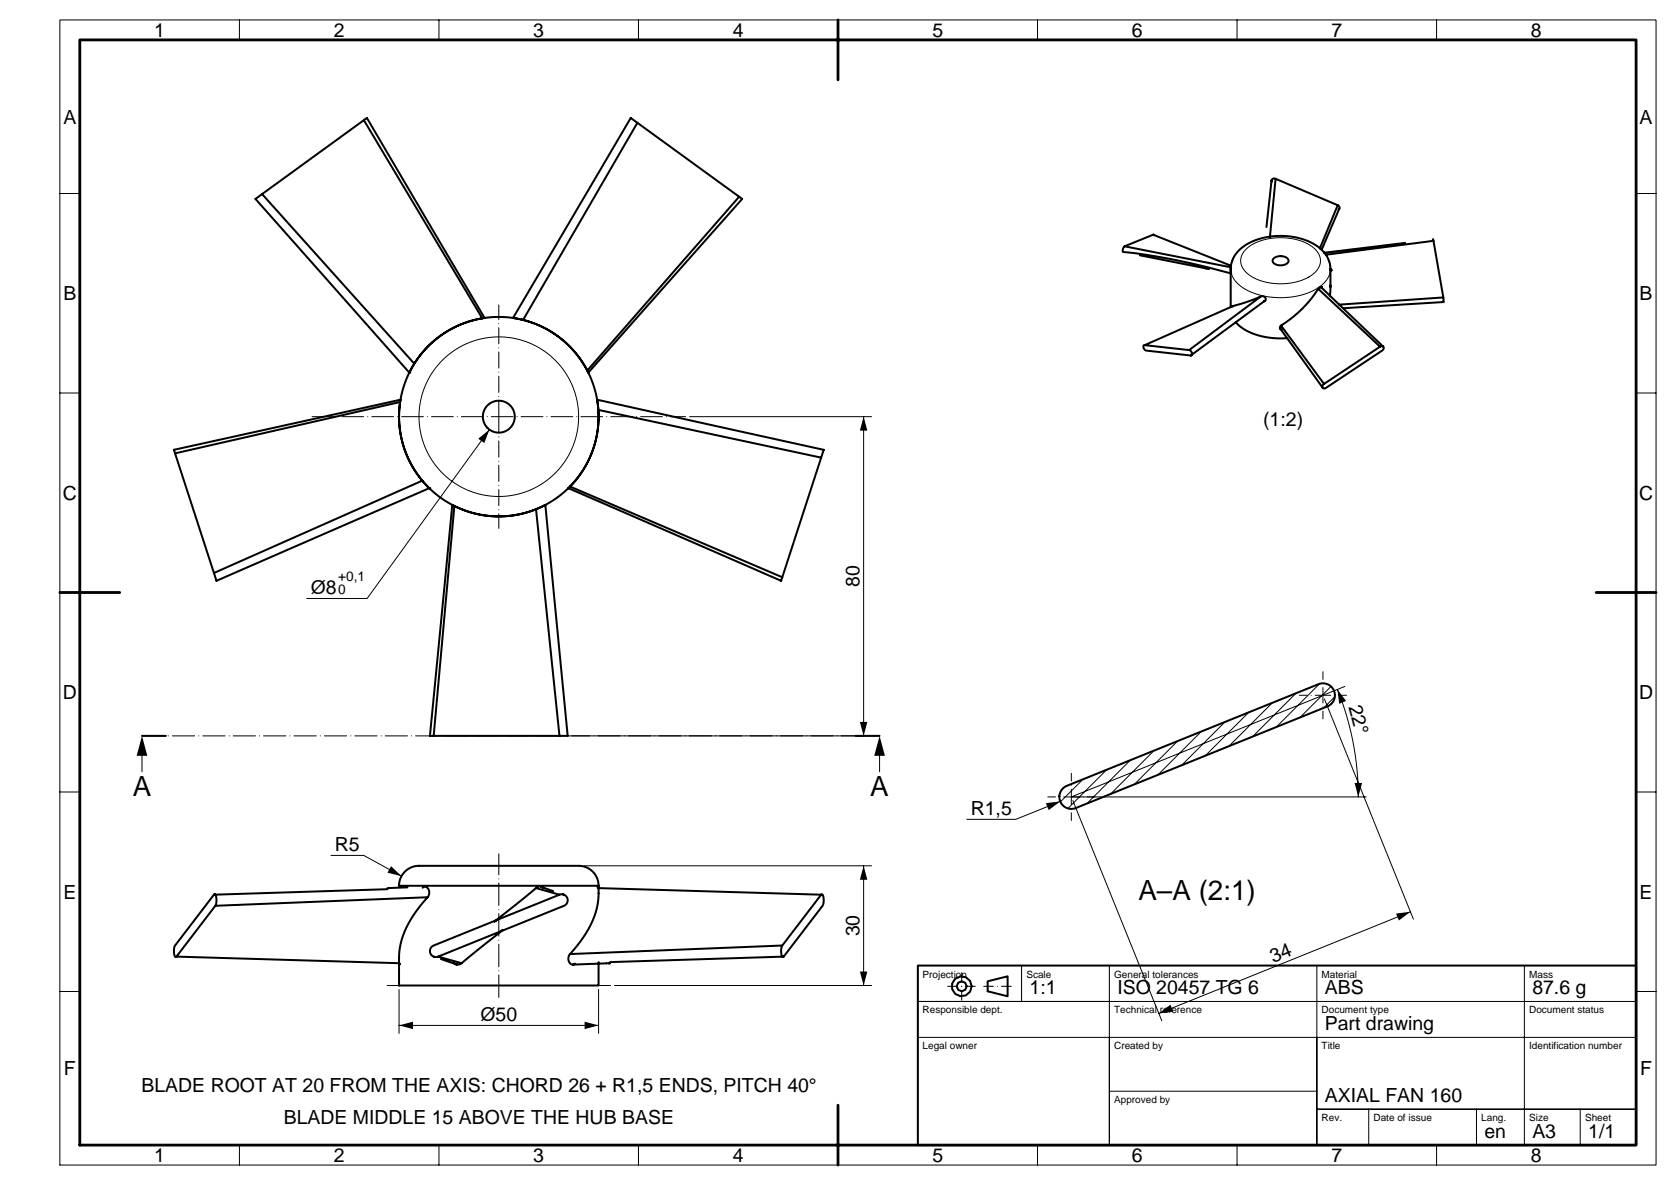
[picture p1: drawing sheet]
<svg xmlns="http://www.w3.org/2000/svg" width="420mm" height="297mm" viewBox="0 0 420 297" stroke-linecap="round" stroke-linejoin="round" font-family="sans-serif">
<g fill="#000">
<path d="M119.8 110l2.9-2.3-1.3 3.4zM216.4 104.4l1 3.5h-1.9zM335.2 172.8l2.1 2.9-1.7 .7zM35.6 184.4l1.3 5h-2.7zM215.5 180.9h1.9l-1 3.5zM220.4 184.4l1.4 5h-2.7zM339.4 196.2h1.9l-.9 3.5zM98 217.1l2.6 2.5-3.5-.9zM216.4 217l1 3.5h-1.9zM262.1 201.3l3.6-.4-2.9 2.1zM349.8 229l3.6-.5-2.8 2.2zM100 257l3.5-.9v1.8z"/>
<path d="M146.5 256.1l3.5 .9-3.5 .9zM215.5 243.5h1.9l-1 3.5zM290.4 254l2.9-2.2 .7 1.8z"/>
</g>
<g fill="none" stroke="#000" stroke-width=".25">
<path d="M15 5h400v287h-400zM60 5v5M110 5v5M160 5v5M210 5v5M260 5v5M310 5v5M360 5v5M15 48.5h5M410 48.5h5M309 65.1a4.9 4.9 0 0 0 2.1 6.7 18.8 18.8 0 0 0 19.7 0 5 5 0 0 0 2-6.6M312.3 62.4a14.6 14.6 0 0 1 13.9-1.9 6.1 6.1 0 0 1 4.7 4.9 6.1 6.1 0 0 1-4.7 4.9 14.8 14.8 0 0 1-13.8-1.9 3.8 3.8 0 0 1-.1-6z"/>
<path d="M15 98.5h5M410 98.5h5M122.7 107.7l-30.7 42.3h-15.1M172.8 104.4h45.6M216.4 104.4v80M15 148.5h5M410 148.5h5M312.9 178.6l-10.9 10.8M318.8 176.2l-10.8 10.8M324.8 173.8l-10.9 10.8M330.7 171.4l-10.9 10.8M331.9 175.2l22.3 55.2"/>
<path d="M333.5 172l-7.7 7.8M334.5 174.6l-2.8 2.8M335.2 172.8a71.9 71.9 0 0 1 5.2 26.9M337 172l-68.5 27.7h73.9M15 198.5h5M35.6 188.4v5M143.3 184.4h75.1M220.4 188.4v5M271.4 195.3l-5.7 5.7M277.3 192.9l-9.7 9.7M283.2 190.5l-10.8 10.9M289.2 188.1l-10.9 10.9"/>
<path d="M295.1 185.7l-10.9 10.9M301 183.3l-10.8 10.9M307 180.9l-10.9 10.9M410 198.5h5M82.9 214.4h8.3l9.4 5.2M146.3 217h72.1M216.4 217v30M265.7 200.9l-11.1 4.5h-12.3M268.9 200.7l22.2 55.2M353.4 228.5l-63 25.5M15 248.5h5M100 248v11"/>
<path d="M100 257h50M150 248v11M154 247h64.4M256 242v9M278 242v9M330 242v45v-27M382 242v45M410 251v-9h-180v45h180v-36h-180h48v36v-27h132M410 248.5h5M230 260h48M278 273.5h52M330 278h80z"/>
<path d="M343 278v9M370 278v9M396 278v9M60 287v5M110 287v5M160 287v5M210 287v5M260 287v5M310 287v5M360 287v5"/>
<circle cx="125" cy="104.4" r="20"/>
</g>
<path d="M237.5 247.2h7M241 250.7v-7M246.5 247.2h7" fill="none" stroke="#000" stroke-width=".25" stroke-dasharray="2.4 1 0 1"/>
<path d="M78.2 104.4h93.6" fill="none" stroke="#000" stroke-width=".25" stroke-dasharray="5.5 1 0 1"/>
<path d="M125 104.4v-28M125 104.4v28" fill="none" stroke="#000" stroke-width=".25" stroke-dasharray="4 1 0 1"/>
<path d="M125 250v-36" fill="none" stroke="#000" stroke-width=".25" stroke-dasharray="5.7 1 0 1"/>
<path d="M35.6 184.4h184.8" fill="none" stroke="#000" stroke-width=".25" stroke-dasharray="5.6 1 0 1"/>
<path d="M97 247h56" fill="none" stroke="#000" stroke-width=".25" stroke-dasharray="4.5 1 0 1"/>
<path d="M331.5 174.3h-6M331.5 174.3v-6M331.5 174.3v6M331.5 174.3h6M268.5 199.7h-6M268.5 199.7v-6M268.5 199.7v6M268.5 199.7h6" fill="none" stroke="#000" stroke-width=".25" stroke-dasharray="1.9 1 0 1"/>
<path d="M35.6 184.4h6M220.4 184.4h-6" fill="none" stroke="#000" stroke-width=".5" stroke-dasharray="11.5 2 0 2"/>
<g fill="none" stroke="#000" stroke-width=".5">
<path d="M91.2 30.1l.7-.5 29.5 50.1-.5 .1zM91.2 30.1l-25.5 18.5M158.1 29.6l1.6 1.2-28.6 49.4-2.5-.5zM159.7 30.8l25.5 18.5M64 49.9l1.7-1.3 38.1 42.5-1.2 2.3zM185.2 49.3l.8 .6-38.6 43.5-.2-.5zM289 58.8l.2 .2M318.6 45.2l-1.2 11.7M318.7 45.5l.1-.6 .8-.1 15.7 6.7 .4 .5-.3 .5M319.7 44.8l-1.5 14.6M335.2 51.4l-4.5 10.9M335.6 52.2l-4.4 10.4"/>
<path d="M120.9 79.8l-2.6 .6-2.5 .8-2.4 1.1-2.3 1.3-2.1 1.6-1.9 1.8-1.8 2-1.5 2.1M128.6 79.7h.1M281.8 61.7l7.2-2.9 19.4 7.8M285.6 64l17.4 3.4M308.4 68.6h.1M308.4 68.5v8.5M308.4 67.7l.4-2.3 .6-1.3 .7-1 2.5-2 3-1.2a19.2 19.2 0 0 1 9.9-.2l2 .6 2.3 1.2 1.4 1.1 1.3 1.5 .5 1.3 .4 1.3v5.3M308.4 67.8v.2M308.4 68.2v.3M308.5 67l-.1 1.5M308.5 67h.1M308.5 67l-26.7-5.3-.4 .8 .1 .7a155.9 155.9 0 0 1 27 5.4"/>
<path d="M309 76.7v.1M309 76.7h.1M316 74.3l-18 13.4-11.1-1.2M316.7 75.5l.4-.3 .1-.4-.4-.4-.6-.2-3.7 1.5-3.4 1-22.4 9.8-.2 .3 .2 .6 .5 .5 11.4 1.2M316.9 75.4l-18.5 13.7M317 75.4l-.2 .1M319.2 64.8l1-.5h1.3l1.1 .4 .3 .8-.3 .5-.6 .3-1.7 .1-.8-.2-.5-.5-.1-.5zM330.3 72.4l-1.8 2.5-2.2 2.5-2.5 2.2-2.8 2M331 72h.1M331 72l.1 .2M332.2 63.9l27-3.5 2.5 14.2v1.1l-.1-.2M333.4 71.5l-.1 2.7"/>
<path d="M333.4 67.7h.1M333.4 67.5h.1M333.4 67.8h.1M352.1 60.9l-20.3 2.5M359.1 60.2v-.2l.1 .4M361.7 74.6l-26.2 1.8M361.7 75.7l-25 1.6M102.6 93.4h.1M131.1 80.2l2.5 .8 2.4 1 2.3 1.3 2.2 1.5 2 1.7 1.7 2 1.6 2.1 1.4 2.3M147.4 93.4h.1M298 87.7l.6 .6v.7M309.7 80.8a15.7 15.7 0 0 0 12.7 4l.2-.1"/>
<path d="M320.8 82.4l10.7 14.8M320.8 82.4h.1M321.2 82.6l-.5-.5 .3-.5 10.8 14.6M346.6 86.9l-15.6-14.9-.5 .1-.2 .3 15.5 14.5 .7-.1 .3 .4-.4 .7-14.1 9.3-.4 .2-.4-.2-.1-.4 .4-.5 14-9.4M43.6 112.7l56.8-12.5-.1 .6-56.4 12.8zM43.9 113.6l9.7 30M100.3 100.8l-.3 2.6 .1 2.6 .3 2.6 .5 2.6 .9 2.5 1.1 2.4 1.3 2.3 1.6 2.1M149.6 100.2l56.8 12.5-.6 2-55.9-12zM149.6 100.2h.1M149.9 102.7l-.1 4.6-.9 4.3-1.6 4.2-2.5 3.9-2.9 3.2-3.7 2.8-4.1 2-4.2 1.3a25 25 0 0 1-29.7-27.8 25 25 0 0 1 35.7-19.3 25 25 0 0 1 6.9 40M205.8 114.7l-9.8 30M107.6 122.4h.1"/>
<path d="M113.3 126.5l.6 .3-5.2 57.6h-1zM113.9 126.8l2.4 1.1 2.5 .8 2.6 .5 2.6 .2h2.7l2.6-.3 2.5-.6 2.5-.9M134.3 127.6l2.4-1.1 5.6 57.9h-2.1zM142.4 122.4h.1M142.4 122.4l.4-.5 53.2 22.8-.2 .9zM53.6 143.6l52.2-23.1 1.8 1.9-53.4 23.2zM108.7 184.4h31.5M266.4 197.6l1-.6 63-25.5a3 3 0 0 1 3.9 1.6 3 3 0 0 1-1.7 3.9l-63 25.5a3 3 0 0 1-3.6-1.1 3 3 0 0 1 .4-3.8zM53.8 224.1l-10 12.9-.2 1.6 .3 1.2 56.2 1.6M53.8 224.1l.3 .4 .1 .9-.2 1.6M97.1 222.9l-43.5 1.3M98 222.6h-.9"/>
<path d="M100 239.9v7.1h50v-5.9M102.1 222.4l-4 .1M106.3 222.3l-.4 .2M106.6 222.3l.6 .3 .3 .7v.9l-.3 .7-53.2 2.1-9.8 12.8M107.2 224.9l-2.3 2.7a20.6 20.6 0 0 0-4.9 12.4M108.8 239.8l.2 .1M124 230.9h.1M124.1 230.8l-.1 .1M124.2 230.8h.1M124.3 230.7h.1M124.4 230.7h-.1M124.7 230.5h.1"/>
<path d="M125.3 233.5h.1M125.7 233.3h-.1M125.7 233.3h.1M125.8 233.2h.1M126 233.1l-10.3 8.3-5.9-1.6h-1l-.6-.4-.4-.6 .1-1 .7-.8 31.6-12.8h1.1l.8 .8 .1 1.1-.8 .9-31.6 12.8M126 233.1l-.1 .1M135 222.3l-.7 .3M135.5 222.3l.5 .2M135.7 222.3h.1M135.7 222.3l2.9 1M140.2 224.2l-5.9-1.6-10.3 8.3M141 224.1l.2 .1"/>
<path d="M149.9 222.4l-.1-.2v.2M149.9 222.6l56.1 1.6 .4 1.2-.2 1.6-10 12.9M150 222l-.4-1.8-1.1-1.7-1.7-1.1-1.8-.4h-40.5l-1.8 .5-1.4 1.2-.9 1.4-.4 1.8 50 .1v1.9a22.1 22.1 0 0 1-6.3 14.3l-.9 .9M196 237l-.2 1.6 .1 .9 .3 .4M196.4 239.8l-43.5 1.3M205.8 224.2l-9.8 12.8-53.2 2.1-.3 .9 .1 1.1 .8 .7 8.5-.4M100.2 241.6v.2l-.1-.2M110.5 240.4l3.8 1.3M113.7 241.2l.9 .6 1.1-.4M114.3 241.7h.1M144.1 241.5l-.4 .2M152.9 241.4l-.4 .1"/>
<path d="M152.9 241.4h-.9M230 242h180v45h-180zM247.5 245.9l5-1.2v5l-5-1.2z"/>
<circle cx="125" cy="104.4" r="4"/>
<circle cx="241" cy="247.2" r="2.5"/>
<circle cx="241" cy="247.2" r="1.25"/>
</g>
<path d="M20 10h390v277h-390zM210 5v15M15 148.5h15M400 148.5h15M210 277v15" fill="none" stroke="#000" stroke-width=".7"/>
<g font-size="7">
<text x="33.3" y="199.4">A</text>
<text x="218.1" y="199.4">A</text>
<text x="285.3" y="225.5">A–A (2:1)</text>
</g>
<g font-size="4.9">
<text x="38.6" y="9.3">1</text>
<text x="83.6" y="9.3">2</text>
<text x="133.6" y="9.3">3</text>
<text x="183.6" y="9.3">4</text>
<text x="233.6" y="9.3">5</text>
<text x="283.6" y="9.3">6</text>
<text x="333.6" y="9.3">7</text>
<text x="383.6" y="9.3">8</text>
<text x="15.9" y="31">A</text>
<text x="410.9" y="31">A</text>
<text x="15.9" y="75.2">B</text>
<text x="410.9" y="75.2">B</text>
<text x="316.5" y="106.9">(1:2)</text>
<text x="15.7" y="125.3">C</text>
<text x="410.7" y="125.3">C</text>
<text x="77.9" y="149">Ø8</text>
<text x="215.4" y="147.1" transform="rotate(-90 215.4 147.1)">80</text>
<text x="15.7" y="175.3">D</text>
<text x="337.9" y="177.2" transform="rotate(75 337.9 177.2)">22°</text>
<text x="410.7" y="175.3">D</text>
<text x="243.3" y="204.4">R1,5</text>
<text x="83.9" y="213.4">R5</text>
<text x="15.9" y="225.3">E</text>
<text x="410.9" y="225.3">E</text>
<text x="215.4" y="234.7" transform="rotate(-90 215.4 234.7)">30</text>
<text x="319" y="241.4" transform="rotate(-22 319 241.4)">34</text>
<text x="258" y="249.2">1:1</text>
<text x="280" y="249.2">ISO 20457 TG 6</text>
<text x="332" y="249.2">ABS</text>
<text x="384" y="249.2">87.6 g</text>
<text x="120.4" y="256">Ø50</text>
<text x="332" y="258.2">Part drawing</text>
<text x="16" y="269.5">F</text>
<text x="411" y="269.5">F</text>
<text x="35.5" y="273.7">BLADE ROOT AT 20 FROM THE AXIS: CHORD 26 + R1,5 ENDS, PITCH 40°</text>
<text x="71.1" y="281.8">BLADE MIDDLE 15 ABOVE THE HUB BASE</text>
<text x="332" y="276.2">AXIAL FAN 160</text>
<text x="372" y="285.2">en</text>
<text x="384" y="285.2">A3</text>
<text x="398" y="285.2">1/1</text>
<text x="38.6" y="291.3">1</text>
<text x="83.6" y="291.3">2</text>
<text x="133.6" y="291.3">3</text>
<text x="183.6" y="291.3">4</text>
<text x="233.6" y="291.3">5</text>
<text x="283.6" y="291.3">6</text>
<text x="333.6" y="291.3">7</text>
<text x="383.6" y="291.3">8</text>
</g>
<g font-size="3.4">
<text x="84.8" y="149">0</text>
<text x="84.8" y="145.7">+0,1</text>
</g>
<g font-size="2.5">
<text x="231.2" y="245">Projection</text>
<text x="257.2" y="245">Scale</text>
<text x="279.2" y="245">General tolerances</text>
<text x="331.2" y="245">Material</text>
<text x="383.2" y="245">Mass</text>
<text x="231.2" y="254">Responsible dept.</text>
<text x="279.2" y="254">Technical reference</text>
<text x="331.2" y="254">Document type</text>
<text x="383.2" y="254">Document status</text>
<text x="231.2" y="263">Legal owner</text>
<text x="279.2" y="263">Created by</text>
<text x="331.2" y="263">Title</text>
<text x="383.2" y="263">Identification number</text>
<text x="279.2" y="276.5">Approved by</text>
<text x="331.2" y="281">Rev.</text>
<text x="344.2" y="281">Date of issue</text>
<text x="371.2" y="281">Lang.</text>
<text x="383.2" y="281">Size</text>
<text x="397.2" y="281">Sheet</text>
</g>
</svg>
